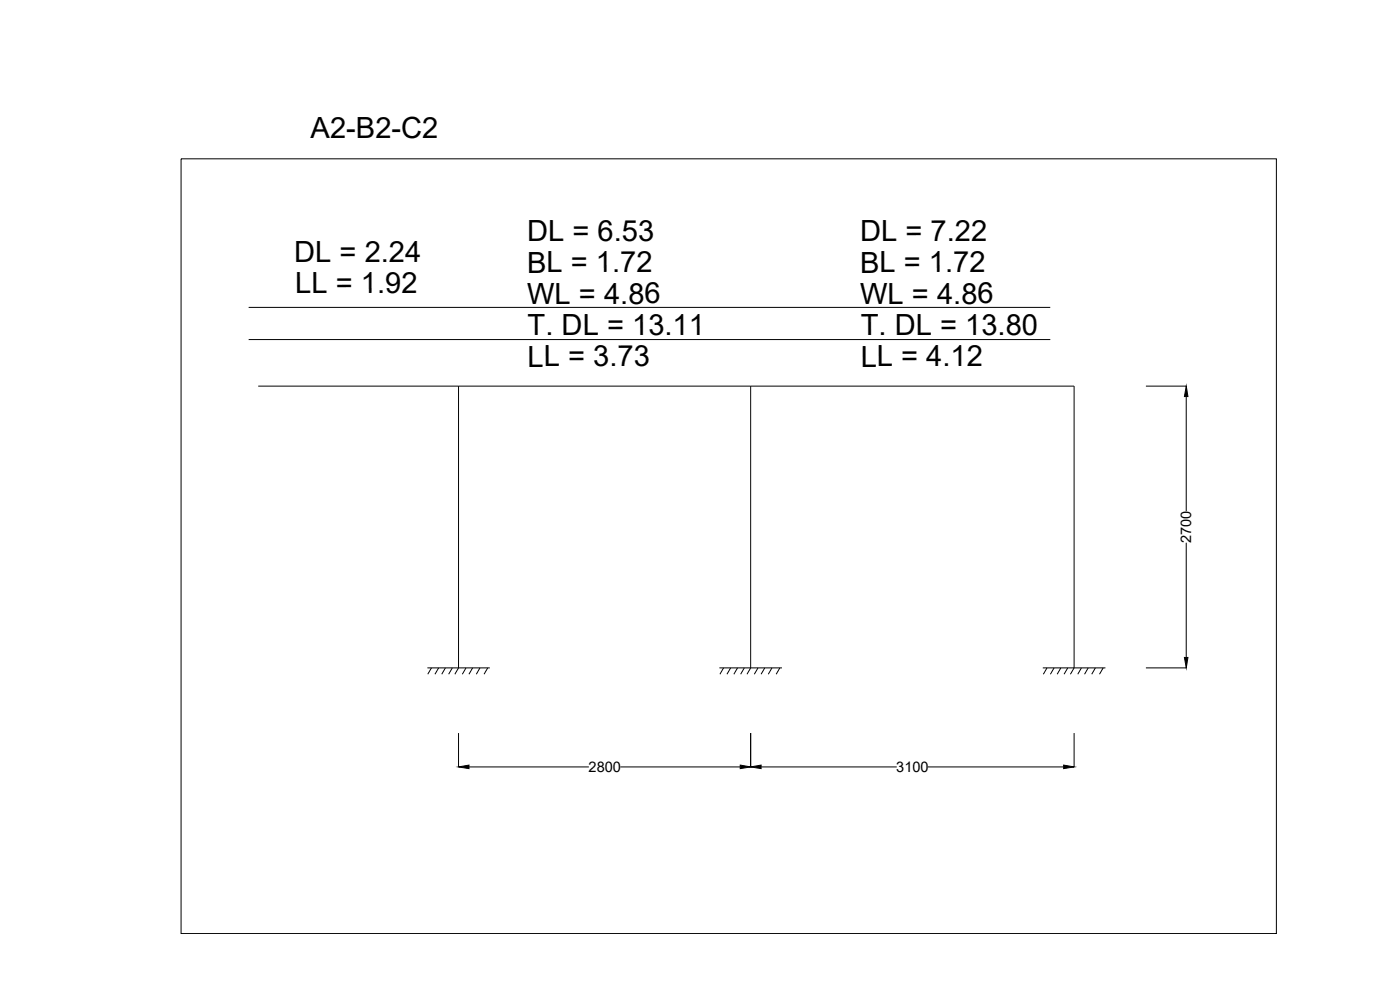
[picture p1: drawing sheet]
<svg xmlns="http://www.w3.org/2000/svg" width="420mm" height="297mm" viewBox="0 0 420 297" stroke-linecap="round" stroke-linejoin="round" font-family="sans-serif">
<!-- layer: 0 -->
<g fill="none" stroke="#000" stroke-width=".3">
<path d="M54.3 47.7h328.8v232.4h-328.8zM74.6 92.2h240.6M74.6 101.9h240.6M77.5 115.9h244.9v84.5l-1.1 1.9M137.6 115.9v84.5l-1.1 1.9M225.3 115.9v84.5l-1.1 1.9M343.9 115.9h12.1M356 119v34.4M356 162.8v34.5M128.3 200.4h18.7M129.5 200.4l-1.1 1.9M131.6 200.4l-1.1 1.9"/>
<path d="M133.7 200.4l-1.1 1.9M135.7 200.4l-1.1 1.9M137.6 219.9v10.3M139.9 200.4l-1.1 1.9M141.8 200.4l-1.1 1.9M144 200.4l-1.1 1.9M146.4 200.4l-1.1 1.9M215.9 200.4h18.8M217.2 200.4l-1.1 1.9M219.3 200.4l-1.1 1.9M221.3 200.4l-1.1 1.9M223.4 200.4l-1.1 1.9"/>
<path d="M225.3 219.9v10.3M227.5 200.4l-1.1 1.9M229.5 200.4l-1.1 1.9M231.7 200.4l-1.1 1.9M234 200.4l-1.1 1.9M313 200.4h18.8M314.2 200.4l-1.1 1.9M316.3 200.4l-1.1 1.9M318.4 200.4l-1.1 1.9M320.4 200.4l-1.1 1.9M322.4 219.9v10.3M324.6 200.4l-1.1 1.9"/>
<path d="M326.6 200.4l-1.1 1.9M328.7 200.4l-1.1 1.9M331.1 200.4l-1.1 1.9M343.9 200.4h12.1M140.7 230.1h36M186.2 230.1h36M228.4 230.1h40.7M278.5 230.1h40.7"/>
</g>
<path d="M356 115.9l.5 3.1h-1zM355.5 197.3h1l-.5 3.1zM137.6 230.1l3.1-.5v1zM222.2 229.6l3.1 .5-3.1 .5zM225.3 230.1l3.1-.5v1zM319.2 229.6l3.2 .5-3.2 .5z" fill="#000" stroke="#000" stroke-width=".3"/>
<g font-size="8.7">
<text x="93.2" y="41.5">A2-B2-C2</text>
<text x="158.2" y="72.4">DL = 6.53</text>
<text x="258.1" y="72.4">DL = 7.22</text>
<text x="88.3" y="78.6">DL = 2.24</text>
<text x="158.2" y="81.8">BL = 1.72</text>
<text x="258.1" y="81.8">BL = 1.72</text>
<text x="88.6" y="88">LL = 1.92</text>
<text x="158.2" y="91.2">WL = 4.86</text>
<text x="258.1" y="91.2">WL = 4.86</text>
<text x="158.4" y="100.6">T. DL = 13.11</text>
<text x="258.3" y="100.6">T. DL = 13.80</text>
<text x="158.4" y="110">LL = 3.73</text>
<text x="258.3" y="110">LL = 4.12</text>
</g>
<g font-size="4.4">
<text x="357.5" y="163" transform="rotate(-90 357.5 163)">2700</text>
<text x="176.6" y="231.6">2800</text>
<text x="269" y="231.6">3100</text>
</g>
</svg>
